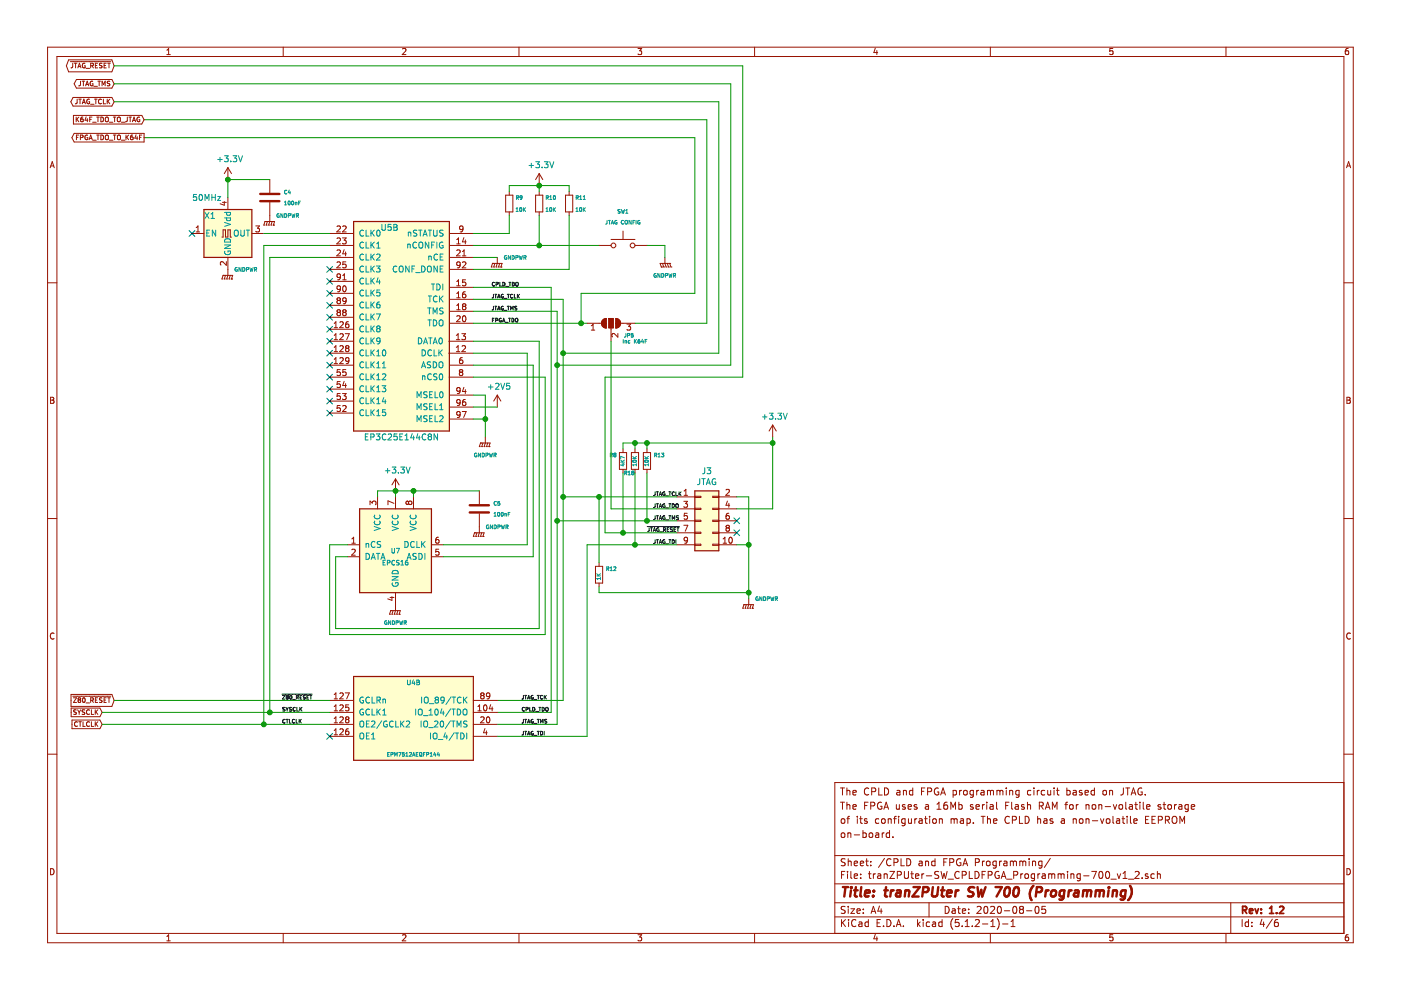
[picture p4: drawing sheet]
EESchema Schematic File Version 4
LIBS:tranZPUter-SW-700_v1_2-cache
EELAYER 29 0
EELAYER END
$Descr A4 11693 8268
encoding utf-8
Sheet 4 6
Title "tranZPUter SW 700 (Programming)"
Date "2020-08-05"
Rev "1.2"
Comp ""
Comment1 "on-board."
Comment2 "of its configuration map. The CPLD has a non-volatile EEPROM"
Comment3 "The FPGA uses a 16Mb serial Flash RAM for non-volatile storage"
Comment4 "The CPLD and FPGA programming circuit based on JTAG."
$EndDescr
$Comp
L epm7128slc84:EP3C25E144C8N-1 U?
U 2 1
P 3350 2700
AR Path="/5FE56B77/604C186B" Ref="U?"  Part="2" 
AR Path="/6012338B/604C186B" Ref="U?"  Part="2" 
AR Path="/60123C14/604C186B" Ref="U5"  Part="2" 
AR Path="/60123D1C/604C186B" Ref="U?"  Part="2" 
AR Path="/60123EAA/604C186B" Ref="U?"  Part="2" 
F 0 "U5" H 3250 3500 50  0000 C CNN
F 1 "EP3C25E144C8N" H 3350 1750 50  0000 C CNN
F 2 "Package_QFP:EQFP-144-1EP_20x20mm_P0.5mm_EP6.61x5.615mm" H 4050 900 50  0001 L CNN
F 3 "https://www.altera.com/content/dam/altera-www/global/en_US/pdfs/literature/hb/max2/max2_mii5v1.pdf" H 5000 1900 50  0001 C CNN
	2    3350 2700
	1    0    0    -1  
$EndComp
$Comp
L epm7128slc84:EPCS16 U?
U 1 1
P 3300 4600
AR Path="/5FE56B77/604C1871" Ref="U?"  Part="1" 
AR Path="/6012338B/604C1871" Ref="U?"  Part="1" 
AR Path="/60123C14/604C1871" Ref="U7"  Part="1" 
AR Path="/60123D1C/604C1871" Ref="U?"  Part="1" 
AR Path="/60123EAA/604C1871" Ref="U?"  Part="1" 
F 0 "U7" H 3300 4600 39  0000 C CNN
F 1 "EPCS16" H 3300 4500 39  0000 C CNN
F 2 "Package_SO:SOIC-8_3.9x4.9mm_P1.27mm" H 3300 4600 39  0001 C CNN
F 3 "" H 3300 4600 39  0001 C CNN
	1    3300 4600
	1    0    0    -1  
$EndComp
$Comp
L power:GNDPWR #PWR?
U 1 1
P 3300 5050
AR Path="/5FE56B77/604C1877" Ref="#PWR?"  Part="1" 
AR Path="/6012338B/604C1877" Ref="#PWR?"  Part="1" 
AR Path="/60123C14/604C1877" Ref="#PWR0104"  Part="1" 
AR Path="/60123D1C/604C1877" Ref="#PWR?"  Part="1" 
AR Path="/60123EAA/604C1877" Ref="#PWR?"  Part="1" 
F 0 "#PWR0104" H 3300 4850 50  0001 C CNN
F 1 "GNDPWR" H 3300 4900 31  0000 C CNN
F 2 "" H 3300 5000 50  0001 C CNN
F 3 "" H 3300 5000 50  0001 C CNN
	1    3300 5050
	1    0    0    -1  
$EndComp
Wire Wire Line
	3150 4150 3150 4100
Wire Wire Line
	3150 4100 3300 4100
Wire Wire Line
	3450 4100 3450 4150
Wire Wire Line
	3300 4100 3300 4150
Connection ~ 3300 4100
Wire Wire Line
	3300 4100 3450 4100
$Comp
L Device:C C?
U 1 1
P 4000 4250
AR Path="/5FE56B77/604C1883" Ref="C?"  Part="1" 
AR Path="/6012338B/604C1883" Ref="C?"  Part="1" 
AR Path="/60123C14/604C1883" Ref="C5"  Part="1" 
AR Path="/60123D1C/604C1883" Ref="C?"  Part="1" 
AR Path="/60123EAA/604C1883" Ref="C?"  Part="1" 
F 0 "C5" H 4115 4296 31  0000 L CNN
F 1 "100nF" H 4115 4205 31  0000 L CNN
F 2 "Capacitor_SMD:C_0603_1608Metric_Pad1.05x0.95mm_HandSolder" H 4038 4100 50  0001 C CNN
F 3 "~" H 4000 4250 50  0001 C CNN
	1    4000 4250
	1    0    0    -1  
$EndComp
Wire Wire Line
	3450 4100 4000 4100
Connection ~ 3450 4100
$Comp
L power:GNDPWR #PWR?
U 1 1
P 4000 4400
AR Path="/5FE56B77/604C188B" Ref="#PWR?"  Part="1" 
AR Path="/6012338B/604C188B" Ref="#PWR?"  Part="1" 
AR Path="/60123C14/604C188B" Ref="#PWR0105"  Part="1" 
AR Path="/60123D1C/604C188B" Ref="#PWR?"  Part="1" 
AR Path="/60123EAA/604C188B" Ref="#PWR?"  Part="1" 
F 0 "#PWR0105" H 4000 4200 50  0001 C CNN
F 1 "GNDPWR" H 4150 4400 31  0000 C CNN
F 2 "" H 4000 4350 50  0001 C CNN
F 3 "" H 4000 4350 50  0001 C CNN
	1    4000 4400
	1    0    0    -1  
$EndComp
Wire Wire Line
	4400 4550 4400 2950
Wire Wire Line
	4400 2950 3950 2950
Wire Wire Line
	3700 4550 4400 4550
Wire Wire Line
	4450 4650 4450 3050
Wire Wire Line
	4450 3050 3950 3050
Wire Wire Line
	3700 4650 4450 4650
Wire Wire Line
	2900 4650 2800 4650
Wire Wire Line
	2800 4650 2800 5250
Wire Wire Line
	2800 5250 4500 5250
Wire Wire Line
	4500 5250 4500 2850
Wire Wire Line
	4500 2850 3950 2850
Wire Wire Line
	2900 4550 2750 4550
Wire Wire Line
	2750 4550 2750 5300
Wire Wire Line
	2750 5300 4550 5300
Wire Wire Line
	4550 5300 4550 3150
Wire Wire Line
	4550 3150 3950 3150
Wire Wire Line
	3950 2500 4700 2500
$Comp
L Device:R_Small R?
U 1 1
P 4250 1700
AR Path="/5FE56B77/604C18A2" Ref="R?"  Part="1" 
AR Path="/6012338B/604C18A2" Ref="R?"  Part="1" 
AR Path="/60123C14/604C18A2" Ref="R9"  Part="1" 
AR Path="/60123D1C/604C18A2" Ref="R?"  Part="1" 
AR Path="/60123EAA/604C18A2" Ref="R?"  Part="1" 
F 0 "R9" H 4300 1750 31  0000 L CNN
F 1 "10K" H 4300 1650 31  0000 L CNN
F 2 "Resistor_SMD:R_0805_2012Metric_Pad1.15x1.40mm_HandSolder" H 4250 1700 50  0001 C CNN
F 3 "~" H 4250 1700 50  0001 C CNN
	1    4250 1700
	1    0    0    -1  
$EndComp
$Comp
L Device:R_Small R?
U 1 1
P 4500 1700
AR Path="/5FE56B77/604C18A8" Ref="R?"  Part="1" 
AR Path="/6012338B/604C18A8" Ref="R?"  Part="1" 
AR Path="/60123C14/604C18A8" Ref="R10"  Part="1" 
AR Path="/60123D1C/604C18A8" Ref="R?"  Part="1" 
AR Path="/60123EAA/604C18A8" Ref="R?"  Part="1" 
F 0 "R10" H 4550 1750 31  0000 L CNN
F 1 "10K" H 4550 1650 31  0000 L CNN
F 2 "Resistor_SMD:R_0805_2012Metric_Pad1.15x1.40mm_HandSolder" H 4500 1700 50  0001 C CNN
F 3 "~" H 4500 1700 50  0001 C CNN
	1    4500 1700
	1    0    0    -1  
$EndComp
$Comp
L Device:R_Small R?
U 1 1
P 4750 1700
AR Path="/5FE56B77/604C18AE" Ref="R?"  Part="1" 
AR Path="/6012338B/604C18AE" Ref="R?"  Part="1" 
AR Path="/60123C14/604C18AE" Ref="R11"  Part="1" 
AR Path="/60123D1C/604C18AE" Ref="R?"  Part="1" 
AR Path="/60123EAA/604C18AE" Ref="R?"  Part="1" 
F 0 "R11" H 4800 1750 31  0000 L CNN
F 1 "10K" H 4800 1650 31  0000 L CNN
F 2 "Resistor_SMD:R_0805_2012Metric_Pad1.15x1.40mm_HandSolder" H 4750 1700 50  0001 C CNN
F 3 "~" H 4750 1700 50  0001 C CNN
	1    4750 1700
	1    0    0    -1  
$EndComp
Wire Wire Line
	4250 1800 4250 1950
Wire Wire Line
	4250 1950 3950 1950
Wire Wire Line
	4500 1800 4500 2050
Wire Wire Line
	4500 2050 3950 2050
Wire Wire Line
	4750 1800 4750 2250
Wire Wire Line
	4750 2250 3950 2250
$Comp
L power:GNDPWR #PWR?
U 1 1
P 4150 2150
AR Path="/5FE56B77/604C18BA" Ref="#PWR?"  Part="1" 
AR Path="/6012338B/604C18BA" Ref="#PWR?"  Part="1" 
AR Path="/60123C14/604C18BA" Ref="#PWR0106"  Part="1" 
AR Path="/60123D1C/604C18BA" Ref="#PWR?"  Part="1" 
AR Path="/60123EAA/604C18BA" Ref="#PWR?"  Part="1" 
F 0 "#PWR0106" H 4150 1950 50  0001 C CNN
F 1 "GNDPWR" H 4300 2150 31  0000 C CNN
F 2 "" H 4150 2100 50  0001 C CNN
F 3 "" H 4150 2100 50  0001 C CNN
	1    4150 2150
	1    0    0    -1  
$EndComp
Wire Wire Line
	3950 2150 4150 2150
$Comp
L Device:R_Small R?
U 1 1
P 5400 3850
AR Path="/5FE56B77/604C18C1" Ref="R?"  Part="1" 
AR Path="/6012338B/604C18C1" Ref="R?"  Part="1" 
AR Path="/60123C14/604C18C1" Ref="R13"  Part="1" 
AR Path="/60123D1C/604C18C1" Ref="R?"  Part="1" 
AR Path="/60123EAA/604C18C1" Ref="R?"  Part="1" 
F 0 "R13" H 5250 3900 31  0000 L CNN
F 1 "10K" V 5400 3800 31  0000 L CNN
F 2 "Resistor_SMD:R_0805_2012Metric_Pad1.15x1.40mm_HandSolder" H 5400 3850 50  0001 C CNN
F 3 "~" H 5400 3850 50  0001 C CNN
	1    5400 3850
	-1   0    0    -1  
$EndComp
$Comp
L Device:R_Small R?
U 1 1
P 5000 4800
AR Path="/5FE56B77/604C18C7" Ref="R?"  Part="1" 
AR Path="/6012338B/604C18C7" Ref="R?"  Part="1" 
AR Path="/60123C14/604C18C7" Ref="R12"  Part="1" 
AR Path="/60123D1C/604C18C7" Ref="R?"  Part="1" 
AR Path="/60123EAA/604C18C7" Ref="R?"  Part="1" 
F 0 "R12" H 4850 4850 31  0000 L CNN
F 1 "1K" V 5000 4750 31  0000 L CNN
F 2 "Resistor_SMD:R_0805_2012Metric_Pad1.15x1.40mm_HandSolder" H 5000 4800 50  0001 C CNN
F 3 "~" H 5000 4800 50  0001 C CNN
	1    5000 4800
	-1   0    0    -1  
$EndComp
Wire Wire Line
	5400 3950 5400 4350
Wire Wire Line
	4250 1600 4250 1550
Wire Wire Line
	4250 1550 4500 1550
Wire Wire Line
	4500 1550 4500 1600
Wire Wire Line
	4500 1550 4750 1550
Wire Wire Line
	4750 1550 4750 1600
Connection ~ 4500 1550
Wire Wire Line
	5400 3750 5400 3700
$Comp
L power:+3.3V #PWR?
U 1 1
P 4500 1550
AR Path="/5FE56B77/604C18D5" Ref="#PWR?"  Part="1" 
AR Path="/6012338B/604C18D5" Ref="#PWR?"  Part="1" 
AR Path="/60123C14/604C18D5" Ref="#PWR0107"  Part="1" 
AR Path="/60123D1C/604C18D5" Ref="#PWR?"  Part="1" 
AR Path="/60123EAA/604C18D5" Ref="#PWR?"  Part="1" 
F 0 "#PWR0107" H 4500 1400 50  0001 C CNN
F 1 "+3.3V" H 4515 1723 50  0000 C CNN
F 2 "" H 4500 1550 50  0001 C CNN
F 3 "" H 4500 1550 50  0001 C CNN
	1    4500 1550
	1    0    0    -1  
$EndComp
$Comp
L Oscillator:ASE-xxxMHz X?
U 1 1
P 1900 1950
AR Path="/5FE56B77/604C18DB" Ref="X?"  Part="1" 
AR Path="/6012338B/604C18DB" Ref="X?"  Part="1" 
AR Path="/60123C14/604C18DB" Ref="X1"  Part="1" 
AR Path="/60123D1C/604C18DB" Ref="X?"  Part="1" 
AR Path="/60123EAA/604C18DB" Ref="X?"  Part="1" 
F 0 "X1" H 1700 2100 50  0000 L CNN
F 1 "50MHz" H 1600 2250 50  0000 L CNN
F 2 "Oscillator:Oscillator_SMD_Abracon_ASE-4Pin_3.2x2.5mm" H 2600 1600 50  0001 C CNN
F 3 "http://www.abracon.com/Oscillators/ASV.pdf" H 1800 1950 50  0001 C CNN
	1    1900 1950
	1    0    0    -1  
$EndComp
Wire Wire Line
	2200 1950 2750 1950
$Comp
L power:GNDPWR #PWR?
U 1 1
P 1900 2250
AR Path="/5FE56B77/604C18E2" Ref="#PWR?"  Part="1" 
AR Path="/6012338B/604C18E2" Ref="#PWR?"  Part="1" 
AR Path="/60123C14/604C18E2" Ref="#PWR0108"  Part="1" 
AR Path="/60123D1C/604C18E2" Ref="#PWR?"  Part="1" 
AR Path="/60123EAA/604C18E2" Ref="#PWR?"  Part="1" 
F 0 "#PWR0108" H 1900 2050 50  0001 C CNN
F 1 "GNDPWR" H 2050 2250 31  0000 C CNN
F 2 "" H 1900 2200 50  0001 C CNN
F 3 "" H 1900 2200 50  0001 C CNN
	1    1900 2250
	1    0    0    -1  
$EndComp
$Comp
L power:+3.3V #PWR?
U 1 1
P 1900 1500
AR Path="/5FE56B77/604C18E8" Ref="#PWR?"  Part="1" 
AR Path="/6012338B/604C18E8" Ref="#PWR?"  Part="1" 
AR Path="/60123C14/604C18E8" Ref="#PWR0109"  Part="1" 
AR Path="/60123D1C/604C18E8" Ref="#PWR?"  Part="1" 
AR Path="/60123EAA/604C18E8" Ref="#PWR?"  Part="1" 
F 0 "#PWR0109" H 1900 1350 50  0001 C CNN
F 1 "+3.3V" H 1915 1673 50  0000 C CNN
F 2 "" H 1900 1500 50  0001 C CNN
F 3 "" H 1900 1500 50  0001 C CNN
	1    1900 1500
	1    0    0    -1  
$EndComp
NoConn ~ 1600 1950
$Comp
L Device:C C?
U 1 1
P 2250 1650
AR Path="/5FE56B77/604C18EF" Ref="C?"  Part="1" 
AR Path="/6012338B/604C18EF" Ref="C?"  Part="1" 
AR Path="/60123C14/604C18EF" Ref="C4"  Part="1" 
AR Path="/60123D1C/604C18EF" Ref="C?"  Part="1" 
AR Path="/60123EAA/604C18EF" Ref="C?"  Part="1" 
F 0 "C4" H 2365 1696 31  0000 L CNN
F 1 "100nF" H 2365 1605 31  0000 L CNN
F 2 "Capacitor_SMD:C_0603_1608Metric_Pad1.05x0.95mm_HandSolder" H 2288 1500 50  0001 C CNN
F 3 "~" H 2250 1650 50  0001 C CNN
	1    2250 1650
	1    0    0    -1  
$EndComp
Wire Wire Line
	1900 1500 2250 1500
$Comp
L power:GNDPWR #PWR?
U 1 1
P 2250 1800
AR Path="/5FE56B77/604C18F6" Ref="#PWR?"  Part="1" 
AR Path="/6012338B/604C18F6" Ref="#PWR?"  Part="1" 
AR Path="/60123C14/604C18F6" Ref="#PWR0110"  Part="1" 
AR Path="/60123D1C/604C18F6" Ref="#PWR?"  Part="1" 
AR Path="/60123EAA/604C18F6" Ref="#PWR?"  Part="1" 
F 0 "#PWR0110" H 2250 1600 50  0001 C CNN
F 1 "GNDPWR" H 2400 1800 31  0000 C CNN
F 2 "" H 2250 1750 50  0001 C CNN
F 3 "" H 2250 1750 50  0001 C CNN
	1    2250 1800
	1    0    0    -1  
$EndComp
Wire Wire Line
	1900 1500 1900 1650
Connection ~ 1900 1500
NoConn ~ 2750 2350
NoConn ~ 2750 2450
NoConn ~ 2750 2550
NoConn ~ 2750 2650
NoConn ~ 2750 2750
NoConn ~ 2750 2850
NoConn ~ 2750 2950
NoConn ~ 2750 3050
NoConn ~ 2750 3150
NoConn ~ 2750 3250
NoConn ~ 2750 3350
NoConn ~ 2750 3450
Wire Wire Line
	3950 3300 4050 3300
Wire Wire Line
	4050 3500 3950 3500
$Comp
L power:GNDPWR #PWR?
U 1 1
P 4050 3650
AR Path="/5FE56B77/604C190E" Ref="#PWR?"  Part="1" 
AR Path="/6012338B/604C190E" Ref="#PWR?"  Part="1" 
AR Path="/60123C14/604C190E" Ref="#PWR0111"  Part="1" 
AR Path="/60123D1C/604C190E" Ref="#PWR?"  Part="1" 
AR Path="/60123EAA/604C190E" Ref="#PWR?"  Part="1" 
F 0 "#PWR0111" H 4050 3450 50  0001 C CNN
F 1 "GNDPWR" H 4050 3500 31  0000 C CNN
F 2 "" H 4050 3600 50  0001 C CNN
F 3 "" H 4050 3600 50  0001 C CNN
	1    4050 3650
	1    0    0    -1  
$EndComp
Wire Wire Line
	4050 3300 4050 3500
Wire Wire Line
	4050 3500 4050 3650
Connection ~ 4050 3500
$Comp
L power:+2V5 #PWR?
U 1 1
P 4150 3400
AR Path="/5FE56B77/604C1917" Ref="#PWR?"  Part="1" 
AR Path="/6012338B/604C1917" Ref="#PWR?"  Part="1" 
AR Path="/60123C14/604C1917" Ref="#PWR0112"  Part="1" 
AR Path="/60123D1C/604C1917" Ref="#PWR?"  Part="1" 
AR Path="/60123EAA/604C1917" Ref="#PWR?"  Part="1" 
F 0 "#PWR0112" H 4150 3250 50  0001 C CNN
F 1 "+2V5" H 4165 3573 50  0000 C CNN
F 2 "" H 4150 3400 50  0001 C CNN
F 3 "" H 4150 3400 50  0001 C CNN
	1    4150 3400
	1    0    0    -1  
$EndComp
Wire Wire Line
	3950 3400 4150 3400
$Comp
L Switch:SW_Push SW?
U 1 1
P 5200 2050
AR Path="/5FE56B77/604C191E" Ref="SW?"  Part="1" 
AR Path="/6012338B/604C191E" Ref="SW?"  Part="1" 
AR Path="/60123C14/604C191E" Ref="SW1"  Part="1" 
AR Path="/60123D1C/604C191E" Ref="SW?"  Part="1" 
AR Path="/60123EAA/604C191E" Ref="SW?"  Part="1" 
F 0 "SW1" H 5200 2335 31  0000 C CNN
F 1 "JTAG CONFIG" H 5200 2244 31  0000 C CNN
F 2 "Button_Switch_SMD:SW_SPST_B3S-1000" H 5200 2250 50  0001 C CNN
F 3 "~" H 5200 2250 50  0001 C CNN
	1    5200 2050
	1    0    0    -1  
$EndComp
Connection ~ 4500 2050
Wire Wire Line
	4500 2050 5000 2050
$Comp
L Connector_Generic:Conn_02x05_Odd_Even J?
U 1 1
P 5850 4350
AR Path="/5FE56B77/604C194A" Ref="J?"  Part="1" 
AR Path="/6012338B/604C194A" Ref="J?"  Part="1" 
AR Path="/60123C14/604C194A" Ref="J3"  Part="1" 
AR Path="/60123D1C/604C194A" Ref="J?"  Part="1" 
AR Path="/60123EAA/604C194A" Ref="J?"  Part="1" 
F 0 "J3" H 5900 4767 50  0000 C CNN
F 1 "JTAG" H 5900 4676 50  0000 C CNN
F 2 "MZ80FPGA:PinHeader_2x05_P2.54mm_Horizontal_NoBug" H 5850 4350 50  0001 C CNN
F 3 "~" H 5850 4350 50  0001 C CNN
	1    5850 4350
	1    0    0    -1  
$EndComp
NoConn ~ 6150 4450
NoConn ~ 6150 4350
Wire Wire Line
	6150 4150 6250 4150
Wire Wire Line
	6250 4550 6150 4550
$Comp
L power:GNDPWR #PWR?
U 1 1
P 6250 5000
AR Path="/5FE56B77/604C1955" Ref="#PWR?"  Part="1" 
AR Path="/6012338B/604C1955" Ref="#PWR?"  Part="1" 
AR Path="/60123C14/604C1955" Ref="#PWR0113"  Part="1" 
AR Path="/60123D1C/604C1955" Ref="#PWR?"  Part="1" 
AR Path="/60123EAA/604C1955" Ref="#PWR?"  Part="1" 
F 0 "#PWR0113" H 6250 4800 50  0001 C CNN
F 1 "GNDPWR" H 6400 5000 31  0000 C CNN
F 2 "" H 6250 4950 50  0001 C CNN
F 3 "" H 6250 4950 50  0001 C CNN
	1    6250 5000
	1    0    0    -1  
$EndComp
Connection ~ 6250 4550
Wire Wire Line
	6150 4250 6450 4250
Wire Wire Line
	4150 5850 4700 5850
$Comp
L power:+3.3V #PWR?
U 1 1
P 6450 3650
AR Path="/5FE56B77/604C195F" Ref="#PWR?"  Part="1" 
AR Path="/6012338B/604C195F" Ref="#PWR?"  Part="1" 
AR Path="/60123C14/604C195F" Ref="#PWR0114"  Part="1" 
AR Path="/60123D1C/604C195F" Ref="#PWR?"  Part="1" 
AR Path="/60123EAA/604C195F" Ref="#PWR?"  Part="1" 
F 0 "#PWR0114" H 6450 3500 50  0001 C CNN
F 1 "+3.3V" H 6465 3823 50  0000 C CNN
F 2 "" H 6450 3650 50  0001 C CNN
F 3 "" H 6450 3650 50  0001 C CNN
	1    6450 3650
	1    0    0    -1  
$EndComp
$Comp
L power:+3.3V #PWR?
U 1 1
P 3300 4100
AR Path="/5FE56B77/604C196A" Ref="#PWR?"  Part="1" 
AR Path="/6012338B/604C196A" Ref="#PWR?"  Part="1" 
AR Path="/60123C14/604C196A" Ref="#PWR0115"  Part="1" 
AR Path="/60123D1C/604C196A" Ref="#PWR?"  Part="1" 
AR Path="/60123EAA/604C196A" Ref="#PWR?"  Part="1" 
F 0 "#PWR0115" H 3300 3950 50  0001 C CNN
F 1 "+3.3V" H 3315 4273 50  0000 C CNN
F 2 "" H 3300 4100 50  0001 C CNN
F 3 "" H 3300 4100 50  0001 C CNN
	1    3300 4100
	1    0    0    -1  
$EndComp
Wire Wire Line
	6250 4150 6250 4550
$Comp
L power:GNDPWR #PWR?
U 1 1
P 5550 2150
AR Path="/5FE56B77/604C1978" Ref="#PWR?"  Part="1" 
AR Path="/6012338B/604C1978" Ref="#PWR?"  Part="1" 
AR Path="/60123C14/604C1978" Ref="#PWR0116"  Part="1" 
AR Path="/60123D1C/604C1978" Ref="#PWR?"  Part="1" 
AR Path="/60123EAA/604C1978" Ref="#PWR?"  Part="1" 
F 0 "#PWR0116" H 5550 1950 50  0001 C CNN
F 1 "GNDPWR" H 5550 2000 31  0000 C CNN
F 2 "" H 5550 2100 50  0001 C CNN
F 3 "" H 5550 2100 50  0001 C CNN
	1    5550 2150
	-1   0    0    -1  
$EndComp
Wire Wire Line
	5550 2150 5550 2050
Wire Wire Line
	5550 2050 5400 2050
Wire Wire Line
	4150 5950 4600 5950
Wire Wire Line
	4600 5950 4600 2400
Wire Wire Line
	4600 2400 3950 2400
Wire Wire Line
	3950 2600 4650 2600
Wire Wire Line
	4650 6050 4150 6050
Connection ~ 4700 4150
Wire Wire Line
	4700 4150 4700 5850
Wire Wire Line
	5650 4250 5100 4250
Wire Wire Line
	4900 2700 4850 2700
Wire Wire Line
	4900 4550 4900 6150
Wire Wire Line
	4900 6150 4150 6150
Connection ~ 4650 4350
Wire Wire Line
	4650 4350 4650 6050
Wire Wire Line
	4900 4550 5300 4550
Wire Wire Line
	5000 4700 5000 4150
Wire Wire Line
	6250 4950 6250 5000
Wire Wire Line
	6250 4550 6250 4950
Connection ~ 6250 4950
Text Label 2350 5850 0    31   ~ 0
~Z80_RESET~
Text Label 2350 5950 0    31   ~ 0
SYSCLK
Text Label 2350 6050 0    31   ~ 0
CTLCLK
Text Label 4350 5850 0    31   ~ 0
JTAG_TCK
Text Label 4350 5950 0    31   ~ 0
CPLD_TDO
Text Label 4350 6050 0    31   ~ 0
JTAG_TMS
Text Label 4350 6150 0    31   ~ 0
JTAG_TDI
$Comp
L tranZPUter-SW-700_v1_2-rescue:EPM7512AEQFP144-7-epm7128slc84 U?
U 2 1
P 3450 6000
AR Path="/6D0E6B67/6077644A" Ref="U?"  Part="2" 
AR Path="/60123C14/6077644A" Ref="U4"  Part="2" 
AR Path="/6077644A" Ref="U4"  Part="2" 
F 0 "U4" H 3450 6300 39  0000 C CNN
F 1 "EPM7512AEQFP144" H 3450 5700 31  0000 C CNN
F 2 "Package_QFP:TQFP-144_20x20mm_P0.5mm" H 4300 3100 50  0001 L CNN
F 3 "https://www.altera.com/content/dam/altera-www/global/en_US/pdfs/literature/hb/max2/max2_mii5v1.pdf" H 3450 6000 50  0001 C CNN
	2    3450 6000
	1    0    0    -1  
$EndComp
NoConn ~ 2750 6150
Text GLabel 850  6050 0    39   Input ~ 0
CTLCLK
Text GLabel 950  5850 0    39   Input ~ 0
~Z80_RESET~
Text GLabel 850  5950 0    39   Input ~ 0
SYSCLK
Wire Wire Line
	950  5850 2750 5850
Wire Wire Line
	850  5950 2250 5950
Wire Wire Line
	850  6050 2200 6050
Wire Wire Line
	2200 2050 2750 2050
Connection ~ 2200 6050
Wire Wire Line
	2200 6050 2750 6050
Wire Wire Line
	2750 2150 2250 2150
Connection ~ 2250 5950
Wire Wire Line
	2250 5950 2750 5950
Wire Wire Line
	2200 2050 2200 6050
Wire Wire Line
	2250 2150 2250 5950
NoConn ~ 2750 2250
Text Label 5450 4150 0    31   ~ 0
JTAG_TCLK
Wire Wire Line
	6450 3650 6450 3700
Wire Wire Line
	5400 3700 6450 3700
Connection ~ 6450 3700
Wire Wire Line
	6450 3700 6450 4250
Connection ~ 5400 4350
Wire Wire Line
	5400 4350 4650 4350
Wire Wire Line
	5400 4350 5650 4350
Text Label 5450 4350 0    31   ~ 0
JTAG_TMS
Text Label 4100 2600 0    31   ~ 0
JTAG_TMS
Text Label 4100 2500 0    31   ~ 0
JTAG_TCLK
Text Label 4100 2400 0    31   ~ 0
CPLD_TDO
Text Label 5450 4550 0    31   ~ 0
JTAG_TDI
Text Label 4100 2700 0    31   ~ 0
FPGA_TDO
Text Label 5450 4250 0    31   ~ 0
JTAG_TDO
$Comp
L Jumper:SolderJumper_3_Open JP5
U 1 1
P 5100 2700
F 0 "JP5" H 5250 2600 31  0000 C CNN
F 1 "Inc K64F" H 5300 2550 31  0000 C CNN
F 2 "MZ80FPGA:SolderJumper-3_Open" H 5100 2700 50  0001 C CNN
F 3 "~" H 5100 2700 50  0001 C CNN
	1    5100 2700
	1    0    0    -1  
$EndComp
Wire Wire Line
	1200 1000 5900 1000
Wire Wire Line
	5900 1000 5900 2700
Wire Wire Line
	5900 2700 5300 2700
Wire Wire Line
	1200 1150 5800 1150
Wire Wire Line
	5800 1150 5800 2450
Wire Wire Line
	5800 2450 4850 2450
Wire Wire Line
	4850 2450 4850 2700
Connection ~ 4850 2700
Wire Wire Line
	4850 2700 3950 2700
Text GLabel 1200 1000 0    39   Input ~ 0
K64F_TDO_TO_JTAG
Text GLabel 1200 1150 0    39   Output ~ 0
FPGA_TDO_TO_K64F
Text GLabel 950  850  0    39   BiDi ~ 0
JTAG_TCLK
Text GLabel 950  700  0    39   BiDi ~ 0
JTAG_TMS
Wire Wire Line
	6000 850  950  850 
Wire Wire Line
	950  700  6100 700 
Wire Wire Line
	6100 3050 4650 3050
Wire Wire Line
	4700 2950 6000 2950
Connection ~ 4650 3050
Wire Wire Line
	4650 3050 4650 4350
Wire Wire Line
	4650 2600 4650 3050
Connection ~ 4700 2950
Wire Wire Line
	4700 2950 4700 4150
Wire Wire Line
	4700 2500 4700 2950
Wire Wire Line
	6000 850  6000 2950
Wire Wire Line
	6100 700  6100 3050
Text GLabel 950  550  0    39   BiDi ~ 0
~JTAG_RESET~
$Comp
L Device:R_Small R?
U 1 1
P 5200 3850
AR Path="/5FE56B77/5F80AAB4" Ref="R?"  Part="1" 
AR Path="/6012338B/5F80AAB4" Ref="R?"  Part="1" 
AR Path="/60123C14/5F80AAB4" Ref="R8"  Part="1" 
AR Path="/60123D1C/5F80AAB4" Ref="R?"  Part="1" 
AR Path="/60123EAA/5F80AAB4" Ref="R?"  Part="1" 
F 0 "R8" H 5250 3900 31  0000 L CNN
F 1 "4K7" V 5200 3800 31  0000 L CNN
F 2 "Resistor_SMD:R_0805_2012Metric_Pad1.15x1.40mm_HandSolder" H 5200 3850 50  0001 C CNN
F 3 "~" H 5200 3850 50  0001 C CNN
	1    5200 3850
	-1   0    0    -1  
$EndComp
Connection ~ 5400 3700
Wire Wire Line
	5200 3950 5200 4450
Wire Wire Line
	4700 4150 5000 4150
Text Label 5400 4450 0    31   ~ 0
~JTAG_RESET~
Connection ~ 5000 4150
Wire Wire Line
	5000 4150 5650 4150
Wire Wire Line
	5000 4900 5000 4950
Wire Wire Line
	5000 4950 6250 4950
Wire Wire Line
	5200 3750 5200 3700
Wire Wire Line
	5200 3700 5300 3700
$Comp
L Device:R_Small R?
U 1 1
P 5300 3850
AR Path="/5FE56B77/5F849183" Ref="R?"  Part="1" 
AR Path="/6012338B/5F849183" Ref="R?"  Part="1" 
AR Path="/60123C14/5F849183" Ref="R18"  Part="1" 
AR Path="/60123D1C/5F849183" Ref="R?"  Part="1" 
AR Path="/60123EAA/5F849183" Ref="R?"  Part="1" 
F 0 "R18" H 5300 3750 31  0000 L CNN
F 1 "10K" V 5300 3800 31  0000 L CNN
F 2 "Resistor_SMD:R_0805_2012Metric_Pad1.15x1.40mm_HandSolder" H 5300 3850 50  0001 C CNN
F 3 "~" H 5300 3850 50  0001 C CNN
	1    5300 3850
	-1   0    0    -1  
$EndComp
Wire Wire Line
	5200 4450 5650 4450
Wire Wire Line
	5300 3950 5300 4550
Connection ~ 5300 4550
Wire Wire Line
	5300 4550 5650 4550
Wire Wire Line
	5300 3750 5300 3700
Connection ~ 5300 3700
Wire Wire Line
	5300 3700 5400 3700
Wire Wire Line
	5100 2850 5100 4250
Wire Wire Line
	5200 4450 5050 4450
Wire Wire Line
	5050 4450 5050 3150
Wire Wire Line
	5050 3150 6200 3150
Wire Wire Line
	6200 3150 6200 550 
Wire Wire Line
	6200 550  950  550 
Connection ~ 5200 4450
$EndSCHEMATC
